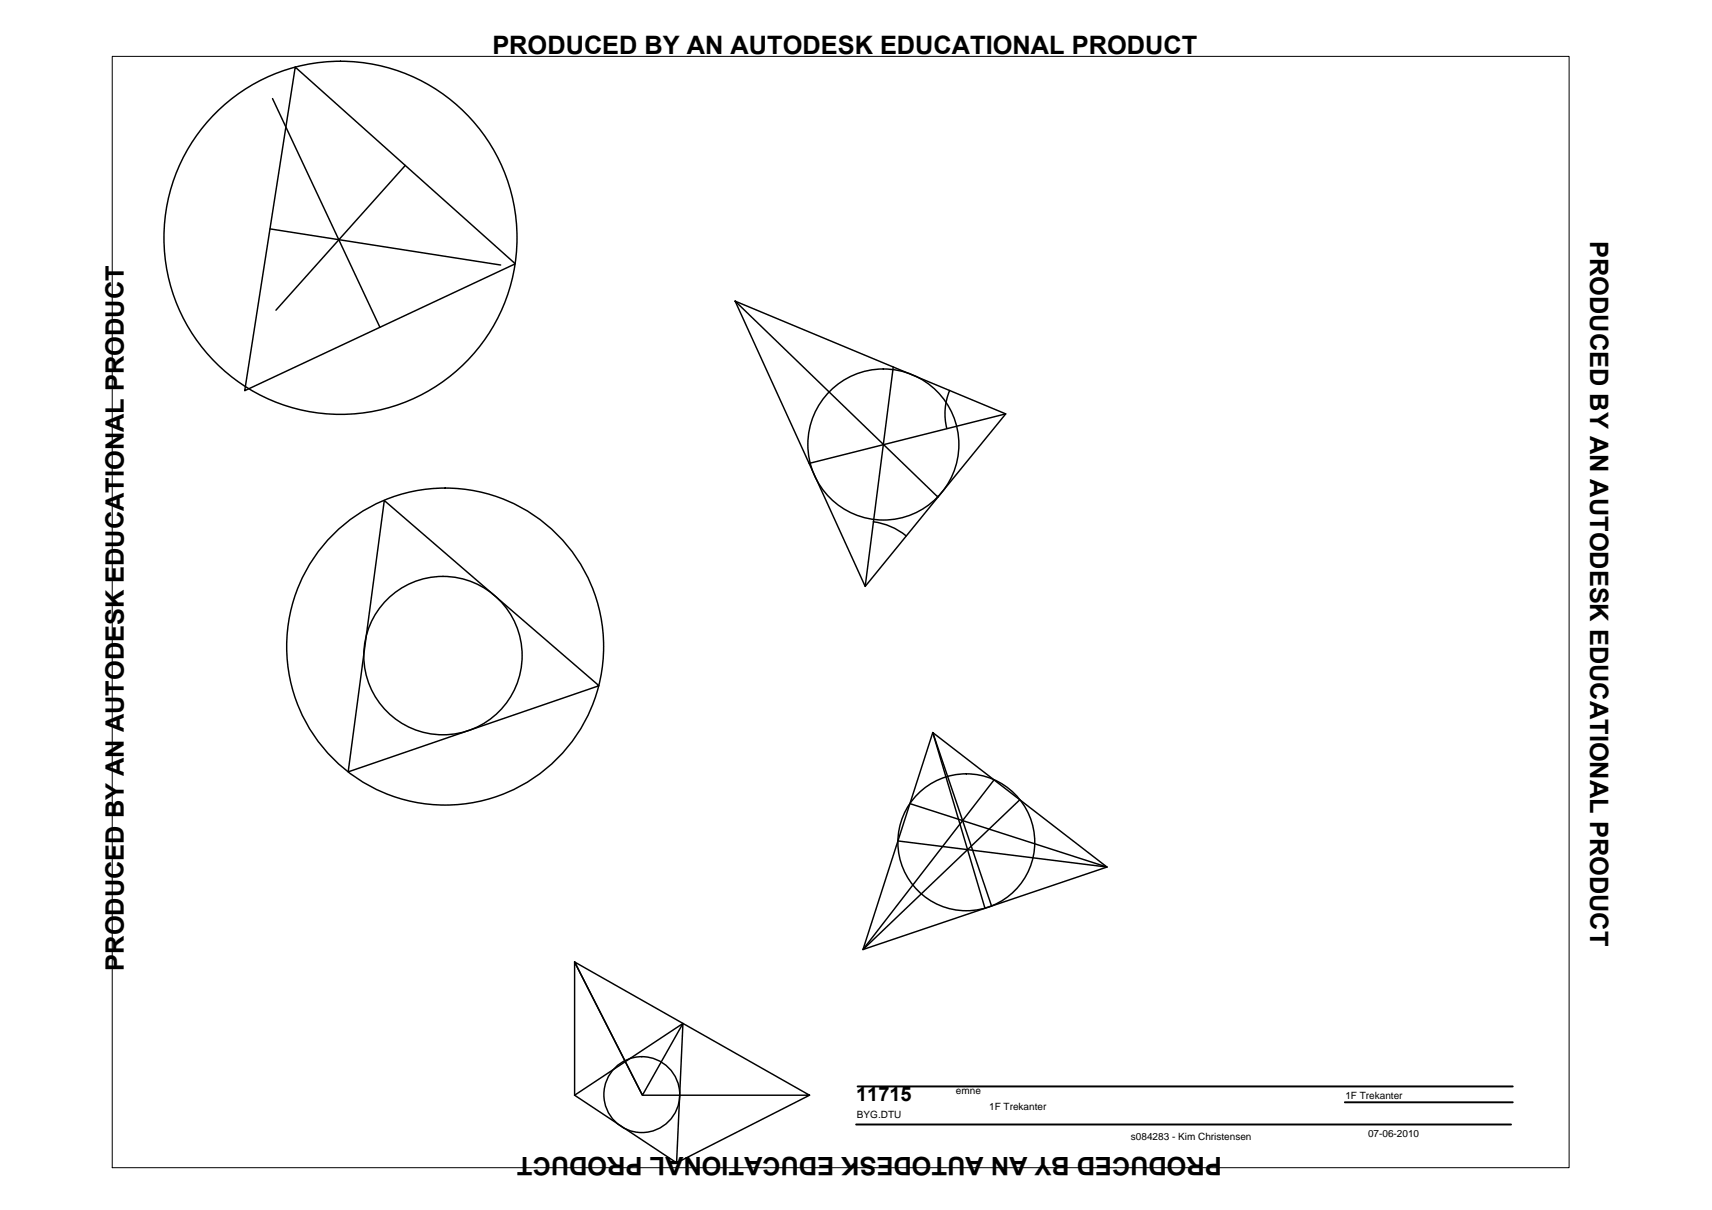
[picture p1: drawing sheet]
<svg xmlns="http://www.w3.org/2000/svg" width="297mm" height="210mm" viewBox="0 0 297 210" stroke-linecap="round" stroke-linejoin="round" font-family="sans-serif">
<!-- layer: 0 -->
<g fill="none" stroke="#000" stroke-width=".25">
<path d="M47.3 17.1l18.6 39.7M51.2 11.6l38.2 34.2-46.9 22zM46.9 39.7l40 6.3M70.3 28.7l-22.4 25.1M127.6 52.2l46.9 19.6-24.4 29.9zM127.6 52.2l35.1 34M155 63.7l-4.9 38M164.8 67.7a10.5 10.5 0 0 0-.5 6.6M174.5 71.8l-34.1 8.6M66.7 86.8l37.2 32.2-43.5 14.9zM151.5 90.5a11.3 11.3 0 0 1 5.7 2.5M162.7 86.2h.1"/>
<path d="M157.9 139.4l34.2 11-36.3-4.5M161.8 127.1l30.3 23.3-42.4 14.3zM161.8 127.1l10.2 30.1M161.8 127.1l9.1 30.5M172.5 135.3l-22.8 29.4 27.3-26M99.7 166.9l40.8 23.1h-29zM118.5 177.5l-7 12.5-11.8-23.1v23.1M99.7 190l18.8-12.5-1.1 24.2zM140.5 190l-23.1 11.7"/>
<circle cx="59.1" cy="41.3" r="30.6"/>
<circle cx="153.3" cy="77.1" r="13.1"/>
<circle cx="76.9" cy="113.7" r="13.7"/>
<circle cx="77.2" cy="112.2" r="27.5"/>
<circle cx="167.7" cy="146.1" r="11.9"/>
<circle cx="111.4" cy="189.9" r="6.6"/>
</g>
<path d="M19.5 9.8h252.7v192.8h-252.7z" fill="none" stroke="#000" stroke-width=".17"/>
<!-- layer: Tekst -->
<path d="M148.5 195.1h113.7M148.8 188.5h113.7M233.3 191.2h29.2" fill="none" stroke="#000" stroke-width=".34"/>
<g font-size="4.4">
<text x="85.4" y="9.4">PRODUCED BY AN AUTODESK EDUCATIONAL PRODUCT</text>
<text x="275.9" y="41.8" transform="rotate(90 275.9 41.8)">PRODUCED BY AN AUTODESK EDUCATIONAL PRODUCT</text>
<text x="21.5" y="168.4" transform="rotate(-90 21.5 168.4)">PRODUCED BY AN AUTODESK EDUCATIONAL PRODUCT</text>
<text x="212" y="200.8" transform="rotate(180 212 200.8)">PRODUCED BY AN AUTODESK EDUCATIONAL PRODUCT</text>
</g>
<text font-size="3.5" x="148.5" y="191">11715</text>
<g font-size="1.7">
<text x="165.9" y="189.7">emne</text>
<text x="233.4" y="190.7">1F Trekanter</text>
<text x="148.7" y="193.9">BYG.DTU</text>
<text x="171.6" y="192.6">1F Trekanter</text>
<text x="196.2" y="197.8">s084283 - Kim Christensen</text>
<text x="237.4" y="197.3">07-06-2010</text>
</g>
</svg>
